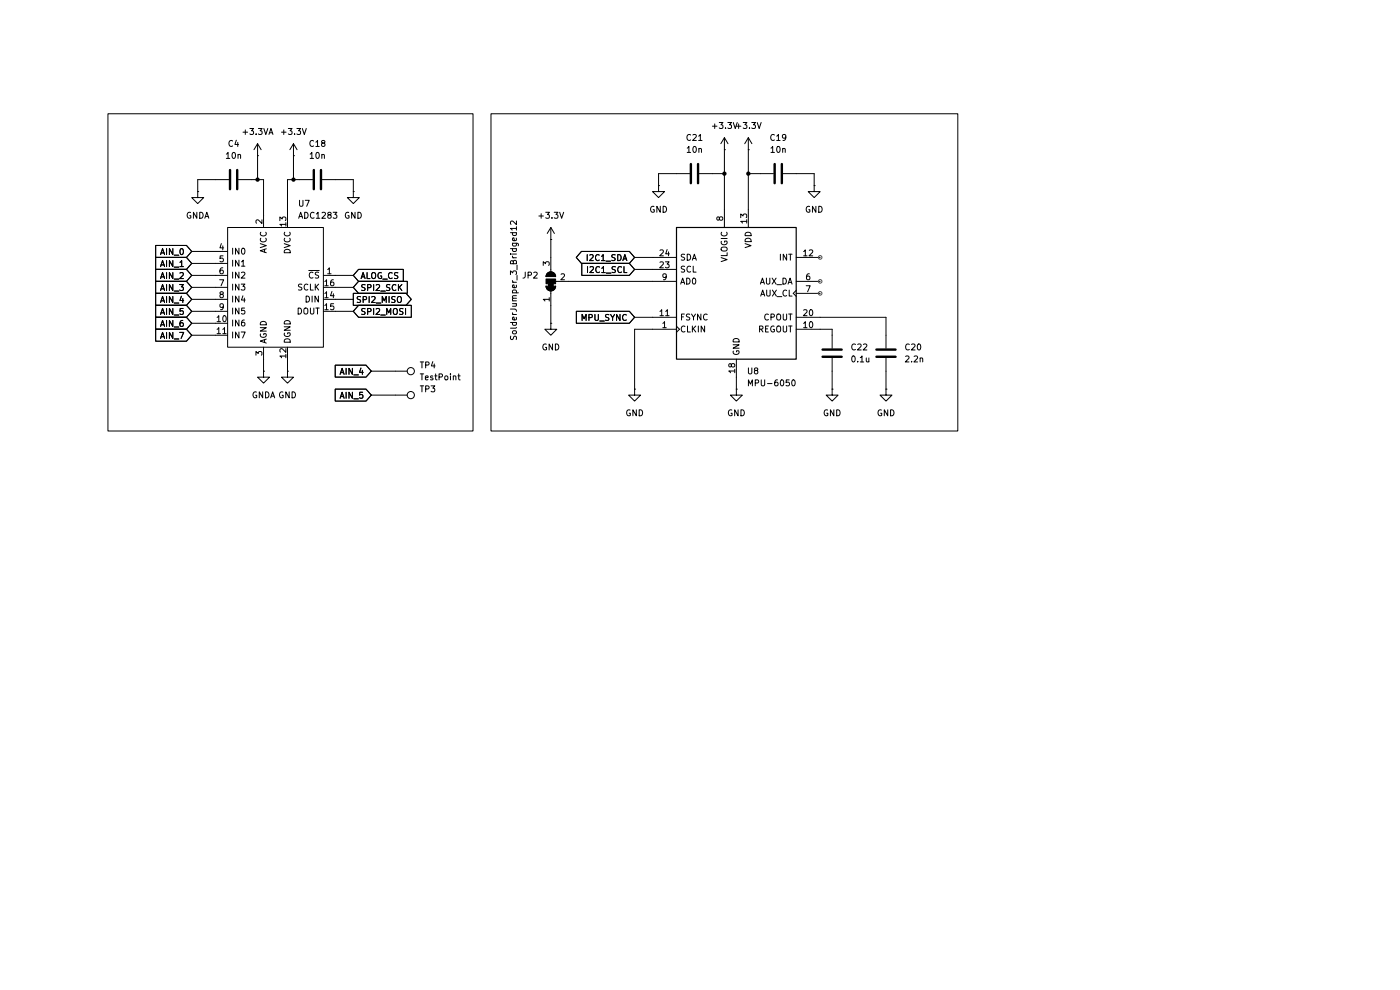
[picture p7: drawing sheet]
(kicad_sch
 (version 20250114)
 (generator "eeschema")
 (generator_version "9.0")
 (paper "A4")
 (lib_symbols
  (symbol "Analog_ADC:ADC1283" (exclude_from_sim no) (in_bom yes) (on_board yes)
   (property "Reference" "U" (at 7.62 13.97 0) (effects (font (size 1.27 1.27))))
   (property "Value" "ADC1283" (at 0 0 0) (effects (font (size 1.27 1.27))))
   (property "Footprint" "Package_SO:TSSOP-16_4.4x5mm_P0.65mm" (at 0 -20.32 0) (effects (font (size 1.27 1.27)) (hide yes)))
   (property "Datasheet" "https://www.st.com/resource/en/datasheet/adc1283.pdf" (at 0 0 0) (effects (font (size 1.27 1.27)) (hide yes)))
   (property "Description" "Low power 8-channel single ended 12-bit SAR ADC, 50 ksps to 200 ksps, SPI, TSSOP-16" (at 0 0 0) (effects (font (size 1.27 1.27)) (hide yes)))
   (symbol "ADC1283_1_1"
    (polyline (pts (xy -10.16 -12.7) (xy -10.16 12.7) (xy 10.16 12.7) (xy 10.16 -12.7) (xy -10.16 -12.7)) (stroke (width 0) (type default)) (fill (type background)))
    (pin input line (at -12.7 7.62 0) (length 2.54) (name "IN0" (effects (font (size 1.27 1.27)))) (number "4" (effects (font (size 1.27 1.27)))))
    (pin input line (at -12.7 5.08 0) (length 2.54) (name "IN1" (effects (font (size 1.27 1.27)))) (number "5" (effects (font (size 1.27 1.27)))))
    (pin input line (at -12.7 2.54 0) (length 2.54) (name "IN2" (effects (font (size 1.27 1.27)))) (number "6" (effects (font (size 1.27 1.27)))))
    (pin input line (at -12.7 0 0) (length 2.54) (name "IN3" (effects (font (size 1.27 1.27)))) (number "7" (effects (font (size 1.27 1.27)))))
    (pin input line (at -12.7 -2.54 0) (length 2.54) (name "IN4" (effects (font (size 1.27 1.27)))) (number "8" (effects (font (size 1.27 1.27)))))
    (pin input line (at -12.7 -5.08 0) (length 2.54) (name "IN5" (effects (font (size 1.27 1.27)))) (number "9" (effects (font (size 1.27 1.27)))))
    (pin input line (at -12.7 -7.62 0) (length 2.54) (name "IN6" (effects (font (size 1.27 1.27)))) (number "10" (effects (font (size 1.27 1.27)))))
    (pin input line (at -12.7 -10.16 0) (length 2.54) (name "IN7" (effects (font (size 1.27 1.27)))) (number "11" (effects (font (size 1.27 1.27)))))
    (pin power_in line (at -2.54 15.24 270) (length 2.54) (name "AVCC" (effects (font (size 1.27 1.27)))) (number "2" (effects (font (size 1.27 1.27)))))
    (pin power_in line (at -2.54 -15.24 90) (length 2.54) (name "AGND" (effects (font (size 1.27 1.27)))) (number "3" (effects (font (size 1.27 1.27)))))
    (pin power_in line (at 2.54 15.24 270) (length 2.54) (name "DVCC" (effects (font (size 1.27 1.27)))) (number "13" (effects (font (size 1.27 1.27)))))
    (pin power_in line (at 2.54 -15.24 90) (length 2.54) (name "DGND" (effects (font (size 1.27 1.27)))) (number "12" (effects (font (size 1.27 1.27)))))
    (pin input line (at 12.7 2.54 180) (length 2.54) (name "~{CS}" (effects (font (size 1.27 1.27)))) (number "1" (effects (font (size 1.27 1.27)))))
    (pin input line (at 12.7 0 180) (length 2.54) (name "SCLK" (effects (font (size 1.27 1.27)))) (number "16" (effects (font (size 1.27 1.27)))))
    (pin input line (at 12.7 -2.54 180) (length 2.54) (name "DIN" (effects (font (size 1.27 1.27)))) (number "14" (effects (font (size 1.27 1.27)))))
    (pin output line (at 12.7 -5.08 180) (length 2.54) (name "DOUT" (effects (font (size 1.27 1.27)))) (number "15" (effects (font (size 1.27 1.27))))))
   (embedded_fonts no))
  (symbol "Connector:TestPoint"
   (pin_numbers (hide yes))
   (pin_names
    (offset 0.762) (hide yes)) (exclude_from_sim no) (in_bom yes) (on_board yes)
   (property "Reference" "TP" (at 0 6.858 0) (effects (font (size 1.27 1.27))))
   (property "Value" "TestPoint" (at 0 5.08 0) (effects (font (size 1.27 1.27))))
   (property "Footprint" "" (at 5.08 0 0) (effects (font (size 1.27 1.27)) (hide yes)))
   (property "Datasheet" "~" (at 5.08 0 0) (effects (font (size 1.27 1.27)) (hide yes)))
   (property "Description" "test point" (at 0 0 0) (effects (font (size 1.27 1.27)) (hide yes)))
   (symbol "TestPoint_0_1"
    (circle (center 0 3.302) (radius 0.762) (stroke (width 0) (type default)) (fill (type none))))
   (symbol "TestPoint_1_1"
    (pin passive line (at 0 0 90) (length 2.54) (name "1" (effects (font (size 1.27 1.27)))) (number "1" (effects (font (size 1.27 1.27))))))
   (embedded_fonts no))
  (symbol "Device:C"
   (pin_numbers (hide yes))
   (pin_names
    (offset 0.254)) (exclude_from_sim no) (in_bom yes) (on_board yes)
   (property "Reference" "C" (at 0.635 2.54 0) (effects (font (size 1.27 1.27)) (justify left)))
   (property "Value" "C" (at 0.635 -2.54 0) (effects (font (size 1.27 1.27)) (justify left)))
   (property "Footprint" "" (at 0.9652 -3.81 0) (effects (font (size 1.27 1.27)) (hide yes)))
   (property "Datasheet" "~" (at 0 0 0) (effects (font (size 1.27 1.27)) (hide yes)))
   (property "Description" "Unpolarized capacitor" (at 0 0 0) (effects (font (size 1.27 1.27)) (hide yes)))
   (symbol "C_0_1"
    (polyline (pts (xy -2.032 0.762) (xy 2.032 0.762)) (stroke (width 0.508) (type default)) (fill (type none)))
    (polyline (pts (xy -2.032 -0.762) (xy 2.032 -0.762)) (stroke (width 0.508) (type default)) (fill (type none))))
   (symbol "C_1_1"
    (pin passive line (at 0 3.81 270) (length 2.794) (name "~" (effects (font (size 1.27 1.27)))) (number "1" (effects (font (size 1.27 1.27)))))
    (pin passive line (at 0 -3.81 90) (length 2.794) (name "~" (effects (font (size 1.27 1.27)))) (number "2" (effects (font (size 1.27 1.27))))))
   (embedded_fonts no))
  (symbol "Jumper:SolderJumper_3_Bridged12"
   (pin_names
    (offset 0) (hide yes)) (exclude_from_sim no) (in_bom no) (on_board yes)
   (property "Reference" "JP" (at -2.54 -2.54 0) (effects (font (size 1.27 1.27))))
   (property "Value" "SolderJumper_3_Bridged12" (at 0 2.794 0) (effects (font (size 1.27 1.27))))
   (property "Footprint" "" (at 0 0 0) (effects (font (size 1.27 1.27)) (hide yes)))
   (property "Datasheet" "~" (at 0 0 0) (effects (font (size 1.27 1.27)) (hide yes)))
   (property "Description" "3-pole Solder Jumper, pins 1+2 closed/bridged" (at 0 0 0) (effects (font (size 1.27 1.27)) (hide yes)))
   (symbol "SolderJumper_3_Bridged12_0_1"
    (polyline (pts (xy -2.54 0) (xy -2.032 0)) (stroke (width 0) (type default)) (fill (type none)))
    (polyline (pts (xy -1.016 1.016) (xy -1.016 -1.016)) (stroke (width 0) (type default)) (fill (type none)))
    (rectangle (start -1.016 0.508) (end -0.508 -0.508) (stroke (width 0) (type default)) (fill (type outline)))
    (arc (start -1.016 -1.016) (mid -2.0276 0) (end -1.016 1.016) (stroke (width 0) (type default)) (fill (type none)))
    (arc (start -1.016 -1.016) (mid -2.0276 0) (end -1.016 1.016) (stroke (width 0) (type default)) (fill (type outline)))
    (rectangle (start -0.508 1.016) (end 0.508 -1.016) (stroke (width 0) (type default)) (fill (type outline)))
    (polyline (pts (xy 0 -1.27) (xy 0 -1.016)) (stroke (width 0) (type default)) (fill (type none)))
    (arc (start 1.016 1.016) (mid 2.0276 0) (end 1.016 -1.016) (stroke (width 0) (type default)) (fill (type none)))
    (arc (start 1.016 1.016) (mid 2.0276 0) (end 1.016 -1.016) (stroke (width 0) (type default)) (fill (type outline)))
    (polyline (pts (xy 1.016 1.016) (xy 1.016 -1.016)) (stroke (width 0) (type default)) (fill (type none)))
    (polyline (pts (xy 2.54 0) (xy 2.032 0)) (stroke (width 0) (type default)) (fill (type none))))
   (symbol "SolderJumper_3_Bridged12_1_1"
    (pin passive line (at -5.08 0 0) (length 2.54) (name "A" (effects (font (size 1.27 1.27)))) (number "1" (effects (font (size 1.27 1.27)))))
    (pin passive line (at 0 -3.81 90) (length 2.54) (name "C" (effects (font (size 1.27 1.27)))) (number "2" (effects (font (size 1.27 1.27)))))
    (pin passive line (at 5.08 0 180) (length 2.54) (name "B" (effects (font (size 1.27 1.27)))) (number "3" (effects (font (size 1.27 1.27))))))
   (embedded_fonts no))
  (symbol "Sensor_Motion:MPU-6050" (exclude_from_sim no) (in_bom yes) (on_board yes)
   (property "Reference" "U" (at -11.43 13.97 0) (effects (font (size 1.27 1.27))))
   (property "Value" "MPU-6050" (at 7.62 -15.24 0) (effects (font (size 1.27 1.27))))
   (property "Footprint" "Sensor_Motion:InvenSense_QFN-24_4x4mm_P0.5mm" (at 0 -20.32 0) (effects (font (size 1.27 1.27)) (hide yes)))
   (property "Datasheet" "https://invensense.tdk.com/wp-content/uploads/2015/02/MPU-6000-Datasheet1.pdf" (at 0 -3.81 0) (effects (font (size 1.27 1.27)) (hide yes)))
   (property "Description" "InvenSense 6-Axis Motion Sensor, Gyroscope, Accelerometer, I2C" (at 0 0 0) (effects (font (size 1.27 1.27)) (hide yes)))
   (symbol "MPU-6050_0_0"
    (text "" (at 12.7 -2.54 0) (effects (font (size 1.27 1.27)))))
   (symbol "MPU-6050_0_1"
    (rectangle (start -12.7 13.97) (end 12.7 -13.97) (stroke (width 0.254) (type default)) (fill (type background))))
   (symbol "MPU-6050_1_1"
    (pin bidirectional line (at -17.78 7.62 0) (length 5.08) (name "SDA" (effects (font (size 1.27 1.27)))) (number "24" (effects (font (size 1.27 1.27)))))
    (pin input line (at -17.78 5.08 0) (length 5.08) (name "SCL" (effects (font (size 1.27 1.27)))) (number "23" (effects (font (size 1.27 1.27)))))
    (pin input line (at -17.78 2.54 0) (length 5.08) (name "AD0" (effects (font (size 1.27 1.27)))) (number "9" (effects (font (size 1.27 1.27)))))
    (pin input line (at -17.78 -5.08 0) (length 5.08) (name "FSYNC" (effects (font (size 1.27 1.27)))) (number "11" (effects (font (size 1.27 1.27)))))
    (pin input clock (at -17.78 -7.62 0) (length 5.08) (name "CLKIN" (effects (font (size 1.27 1.27)))) (number "1" (effects (font (size 1.27 1.27)))))
    (pin no_connect line (at -12.7 12.7 0) (length 2.54) (hide yes) (name "NC" (effects (font (size 1.27 1.27)))) (number "2" (effects (font (size 1.27 1.27)))))
    (pin no_connect line (at -12.7 10.16 0) (length 2.54) (hide yes) (name "NC" (effects (font (size 1.27 1.27)))) (number "3" (effects (font (size 1.27 1.27)))))
    (pin no_connect line (at -12.7 0 0) (length 2.54) (hide yes) (name "NC" (effects (font (size 1.27 1.27)))) (number "4" (effects (font (size 1.27 1.27)))))
    (pin no_connect line (at -12.7 -2.54 0) (length 2.54) (hide yes) (name "NC" (effects (font (size 1.27 1.27)))) (number "5" (effects (font (size 1.27 1.27)))))
    (pin no_connect line (at -12.7 -10.16 0) (length 2.54) (hide yes) (name "NC" (effects (font (size 1.27 1.27)))) (number "14" (effects (font (size 1.27 1.27)))))
    (pin power_in line (at -2.54 17.78 270) (length 3.81) (name "VLOGIC" (effects (font (size 1.27 1.27)))) (number "8" (effects (font (size 1.27 1.27)))))
    (pin power_in line (at 0 -17.78 90) (length 3.81) (name "GND" (effects (font (size 1.27 1.27)))) (number "18" (effects (font (size 1.27 1.27)))))
    (pin power_in line (at 2.54 17.78 270) (length 3.81) (name "VDD" (effects (font (size 1.27 1.27)))) (number "13" (effects (font (size 1.27 1.27)))))
    (pin no_connect line (at 12.7 12.7 180) (length 2.54) (hide yes) (name "NC" (effects (font (size 1.27 1.27)))) (number "15" (effects (font (size 1.27 1.27)))))
    (pin no_connect line (at 12.7 10.16 180) (length 2.54) (hide yes) (name "NC" (effects (font (size 1.27 1.27)))) (number "16" (effects (font (size 1.27 1.27)))))
    (pin no_connect line (at 12.7 5.08 180) (length 2.54) (hide yes) (name "NC" (effects (font (size 1.27 1.27)))) (number "17" (effects (font (size 1.27 1.27)))))
    (pin no_connect line (at 12.7 -2.54 180) (length 2.54) (hide yes) (name "RESV" (effects (font (size 1.27 1.27)))) (number "21" (effects (font (size 1.27 1.27)))))
    (pin no_connect line (at 12.7 -10.16 180) (length 2.54) (hide yes) (name "RESV" (effects (font (size 1.27 1.27)))) (number "19" (effects (font (size 1.27 1.27)))))
    (pin no_connect line (at 12.7 -12.7 180) (length 2.54) (hide yes) (name "RESV" (effects (font (size 1.27 1.27)))) (number "22" (effects (font (size 1.27 1.27)))))
    (pin output line (at 17.78 7.62 180) (length 5.08) (name "INT" (effects (font (size 1.27 1.27)))) (number "12" (effects (font (size 1.27 1.27)))))
    (pin bidirectional line (at 17.78 2.54 180) (length 5.08) (name "AUX_DA" (effects (font (size 1.27 1.27)))) (number "6" (effects (font (size 1.27 1.27)))))
    (pin output clock (at 17.78 0 180) (length 5.08) (name "AUX_CL" (effects (font (size 1.27 1.27)))) (number "7" (effects (font (size 1.27 1.27)))))
    (pin passive line (at 17.78 -5.08 180) (length 5.08) (name "CPOUT" (effects (font (size 1.27 1.27)))) (number "20" (effects (font (size 1.27 1.27)))))
    (pin passive line (at 17.78 -7.62 180) (length 5.08) (name "REGOUT" (effects (font (size 1.27 1.27)))) (number "10" (effects (font (size 1.27 1.27))))))
   (embedded_fonts no))
  (symbol "power:+3.3V"
   (power)
   (pin_numbers (hide yes))
   (pin_names
    (offset 0) (hide yes)) (exclude_from_sim no) (in_bom yes) (on_board yes)
   (property "Reference" "#PWR" (at 0 -3.81 0) (effects (font (size 1.27 1.27)) (hide yes)))
   (property "Value" "+3.3V" (at 0 3.556 0) (effects (font (size 1.27 1.27))))
   (property "Footprint" "" (at 0 0 0) (effects (font (size 1.27 1.27)) (hide yes)))
   (property "Datasheet" "" (at 0 0 0) (effects (font (size 1.27 1.27)) (hide yes)))
   (property "Description" "Power symbol creates a global label with name \"+3.3V\"" (at 0 0 0) (effects (font (size 1.27 1.27)) (hide yes)))
   (symbol "+3.3V_0_1"
    (polyline (pts (xy -0.762 1.27) (xy 0 2.54)) (stroke (width 0) (type default)) (fill (type none)))
    (polyline (pts (xy 0 2.54) (xy 0.762 1.27)) (stroke (width 0) (type default)) (fill (type none)))
    (polyline (pts (xy 0 0) (xy 0 2.54)) (stroke (width 0) (type default)) (fill (type none))))
   (symbol "+3.3V_1_1"
    (pin power_in line (at 0 0 90) (length 0) (name "~" (effects (font (size 1.27 1.27)))) (number "1" (effects (font (size 1.27 1.27))))))
   (embedded_fonts no))
  (symbol "power:+3.3VA"
   (power)
   (pin_numbers (hide yes))
   (pin_names
    (offset 0) (hide yes)) (exclude_from_sim no) (in_bom yes) (on_board yes)
   (property "Reference" "#PWR" (at 0 -3.81 0) (effects (font (size 1.27 1.27)) (hide yes)))
   (property "Value" "+3.3VA" (at 0 3.556 0) (effects (font (size 1.27 1.27))))
   (property "Footprint" "" (at 0 0 0) (effects (font (size 1.27 1.27)) (hide yes)))
   (property "Datasheet" "" (at 0 0 0) (effects (font (size 1.27 1.27)) (hide yes)))
   (property "Description" "Power symbol creates a global label with name \"+3.3VA\"" (at 0 0 0) (effects (font (size 1.27 1.27)) (hide yes)))
   (symbol "+3.3VA_0_1"
    (polyline (pts (xy -0.762 1.27) (xy 0 2.54)) (stroke (width 0) (type default)) (fill (type none)))
    (polyline (pts (xy 0 2.54) (xy 0.762 1.27)) (stroke (width 0) (type default)) (fill (type none)))
    (polyline (pts (xy 0 0) (xy 0 2.54)) (stroke (width 0) (type default)) (fill (type none))))
   (symbol "+3.3VA_1_1"
    (pin power_in line (at 0 0 90) (length 0) (name "~" (effects (font (size 1.27 1.27)))) (number "1" (effects (font (size 1.27 1.27))))))
   (embedded_fonts no))
  (symbol "power:GND"
   (power)
   (pin_numbers (hide yes))
   (pin_names
    (offset 0) (hide yes)) (exclude_from_sim no) (in_bom yes) (on_board yes)
   (property "Reference" "#PWR" (at 0 -6.35 0) (effects (font (size 1.27 1.27)) (hide yes)))
   (property "Value" "GND" (at 0 -3.81 0) (effects (font (size 1.27 1.27))))
   (property "Footprint" "" (at 0 0 0) (effects (font (size 1.27 1.27)) (hide yes)))
   (property "Datasheet" "" (at 0 0 0) (effects (font (size 1.27 1.27)) (hide yes)))
   (property "Description" "Power symbol creates a global label with name \"GND\" , ground" (at 0 0 0) (effects (font (size 1.27 1.27)) (hide yes)))
   (symbol "GND_0_1"
    (polyline (pts (xy 0 0) (xy 0 -1.27) (xy 1.27 -1.27) (xy 0 -2.54) (xy -1.27 -1.27) (xy 0 -1.27)) (stroke (width 0) (type default)) (fill (type none))))
   (symbol "GND_1_1"
    (pin power_in line (at 0 0 270) (length 0) (name "~" (effects (font (size 1.27 1.27)))) (number "1" (effects (font (size 1.27 1.27))))))
   (embedded_fonts no))
  (symbol "power:GNDA"
   (power)
   (pin_numbers (hide yes))
   (pin_names
    (offset 0) (hide yes)) (exclude_from_sim no) (in_bom yes) (on_board yes)
   (property "Reference" "#PWR" (at 0 -6.35 0) (effects (font (size 1.27 1.27)) (hide yes)))
   (property "Value" "GNDA" (at 0 -3.81 0) (effects (font (size 1.27 1.27))))
   (property "Footprint" "" (at 0 0 0) (effects (font (size 1.27 1.27)) (hide yes)))
   (property "Datasheet" "" (at 0 0 0) (effects (font (size 1.27 1.27)) (hide yes)))
   (property "Description" "Power symbol creates a global label with name \"GNDA\" , analog ground" (at 0 0 0) (effects (font (size 1.27 1.27)) (hide yes)))
   (symbol "GNDA_0_1"
    (polyline (pts (xy 0 0) (xy 0 -1.27) (xy 1.27 -1.27) (xy 0 -2.54) (xy -1.27 -1.27) (xy 0 -1.27)) (stroke (width 0) (type default)) (fill (type none))))
   (symbol "GNDA_1_1"
    (pin power_in line (at 0 0 270) (length 0) (name "~" (effects (font (size 1.27 1.27)))) (number "1" (effects (font (size 1.27 1.27))))))
   (embedded_fonts no)))
 (rectangle
  (start 22.86 24.13)
  (end 100.33 91.44)
  (stroke (width 0) (type default))
  (fill (type none)))
 (rectangle
  (start 104.14 24.13)
  (end 203.2 91.44)
  (stroke (width 0) (type default))
  (fill (type none)))
 (junction
  (at 54.61 38.1)
  (diameter 0)
  (color 0 0 0 0))
 (junction
  (at 158.75 36.83)
  (diameter 0)
  (color 0 0 0 0))
 (junction
  (at 62.23 38.1)
  (diameter 0)
  (color 0 0 0 0))
 (junction
  (at 153.67 36.83)
  (diameter 0)
  (color 0 0 0 0))
 (wire
  (pts (xy 78.74 78.74) (xy 83.82 78.74))
  (stroke (width 0) (type default)))
 (wire
  (pts (xy 54.61 38.1) (xy 55.88 38.1))
  (stroke (width 0) (type default)))
 (wire
  (pts (xy 143.51 36.83) (xy 139.7 36.83))
  (stroke (width 0) (type default)))
 (wire
  (pts (xy 187.96 67.31) (xy 187.96 71.12))
  (stroke (width 0) (type default)))
 (wire
  (pts (xy 139.7 36.83) (xy 139.7 39.37))
  (stroke (width 0) (type default)))
 (wire
  (pts (xy 40.64 58.42) (xy 45.72 58.42))
  (stroke (width 0) (type default)))
 (wire
  (pts (xy 71.12 66.04) (xy 74.93 66.04))
  (stroke (width 0) (type default)))
 (wire
  (pts (xy 71.12 58.42) (xy 74.93 58.42))
  (stroke (width 0) (type default)))
 (wire
  (pts (xy 40.64 71.12) (xy 45.72 71.12))
  (stroke (width 0) (type default)))
 (wire
  (pts (xy 40.64 63.5) (xy 45.72 63.5))
  (stroke (width 0) (type default)))
 (wire
  (pts (xy 60.96 78.74) (xy 60.96 76.2))
  (stroke (width 0) (type default)))
 (wire
  (pts (xy 158.75 31.75) (xy 158.75 36.83))
  (stroke (width 0) (type default)))
 (wire
  (pts (xy 55.88 78.74) (xy 55.88 76.2))
  (stroke (width 0) (type default)))
 (wire
  (pts (xy 120.65 59.69) (xy 138.43 59.69))
  (stroke (width 0) (type default)))
 (wire
  (pts (xy 173.99 69.85) (xy 176.53 69.85))
  (stroke (width 0) (type default)))
 (wire
  (pts (xy 54.61 33.02) (xy 54.61 38.1))
  (stroke (width 0) (type default)))
 (wire
  (pts (xy 173.99 67.31) (xy 187.96 67.31))
  (stroke (width 0) (type default)))
 (wire
  (pts (xy 134.62 67.31) (xy 138.43 67.31))
  (stroke (width 0) (type default)))
 (wire
  (pts (xy 116.84 64.77) (xy 116.84 68.58))
  (stroke (width 0) (type default)))
 (wire
  (pts (xy 176.53 69.85) (xy 176.53 71.12))
  (stroke (width 0) (type default)))
 (wire
  (pts (xy 71.12 63.5) (xy 74.93 63.5))
  (stroke (width 0) (type default)))
 (wire
  (pts (xy 40.64 55.88) (xy 45.72 55.88))
  (stroke (width 0) (type default)))
 (wire
  (pts (xy 168.91 36.83) (xy 172.72 36.83))
  (stroke (width 0) (type default)))
 (wire
  (pts (xy 116.84 50.8) (xy 116.84 54.61))
  (stroke (width 0) (type default)))
 (wire
  (pts (xy 158.75 36.83) (xy 161.29 36.83))
  (stroke (width 0) (type default)))
 (wire
  (pts (xy 41.91 38.1) (xy 41.91 40.64))
  (stroke (width 0) (type default)))
 (wire
  (pts (xy 134.62 57.15) (xy 138.43 57.15))
  (stroke (width 0) (type default)))
 (wire
  (pts (xy 62.23 33.02) (xy 62.23 38.1))
  (stroke (width 0) (type default)))
 (wire
  (pts (xy 153.67 31.75) (xy 153.67 36.83))
  (stroke (width 0) (type default)))
 (wire
  (pts (xy 62.23 38.1) (xy 63.5 38.1))
  (stroke (width 0) (type default)))
 (wire
  (pts (xy 187.96 78.74) (xy 187.96 82.55))
  (stroke (width 0) (type default)))
 (wire
  (pts (xy 156.21 80.01) (xy 156.21 82.55))
  (stroke (width 0) (type default)))
 (wire
  (pts (xy 45.72 38.1) (xy 41.91 38.1))
  (stroke (width 0) (type default)))
 (wire
  (pts (xy 74.93 38.1) (xy 74.93 40.64))
  (stroke (width 0) (type default)))
 (wire
  (pts (xy 55.88 45.72) (xy 55.88 38.1))
  (stroke (width 0) (type default)))
 (wire
  (pts (xy 40.64 53.34) (xy 45.72 53.34))
  (stroke (width 0) (type default)))
 (wire
  (pts (xy 60.96 38.1) (xy 62.23 38.1))
  (stroke (width 0) (type default)))
 (wire
  (pts (xy 40.64 60.96) (xy 45.72 60.96))
  (stroke (width 0) (type default)))
 (wire
  (pts (xy 40.64 66.04) (xy 45.72 66.04))
  (stroke (width 0) (type default)))
 (wire
  (pts (xy 134.62 54.61) (xy 138.43 54.61))
  (stroke (width 0) (type default)))
 (wire
  (pts (xy 78.74 83.82) (xy 83.82 83.82))
  (stroke (width 0) (type default)))
 (wire
  (pts (xy 158.75 44.45) (xy 158.75 36.83))
  (stroke (width 0) (type default)))
 (wire
  (pts (xy 71.12 38.1) (xy 74.93 38.1))
  (stroke (width 0) (type default)))
 (wire
  (pts (xy 172.72 36.83) (xy 172.72 39.37))
  (stroke (width 0) (type default)))
 (wire
  (pts (xy 153.67 36.83) (xy 153.67 44.45))
  (stroke (width 0) (type default)))
 (wire
  (pts (xy 134.62 82.55) (xy 134.62 69.85))
  (stroke (width 0) (type default)))
 (wire
  (pts (xy 71.12 60.96) (xy 74.93 60.96))
  (stroke (width 0) (type default)))
 (wire
  (pts (xy 53.34 38.1) (xy 54.61 38.1))
  (stroke (width 0) (type default)))
 (wire
  (pts (xy 40.64 68.58) (xy 45.72 68.58))
  (stroke (width 0) (type default)))
 (wire
  (pts (xy 176.53 78.74) (xy 176.53 82.55))
  (stroke (width 0) (type default)))
 (wire
  (pts (xy 134.62 69.85) (xy 138.43 69.85))
  (stroke (width 0) (type default)))
 (wire
  (pts (xy 60.96 45.72) (xy 60.96 38.1))
  (stroke (width 0) (type default)))
 (wire
  (pts (xy 151.13 36.83) (xy 153.67 36.83))
  (stroke (width 0) (type default)))
 (global_label "SPI2_MOSI"
  (shape input)
  (at 74.93 66.04 0)
  (fields_autoplaced yes)
  (effects (font (size 1.27 1.27)) (justify left))
  (property "Intersheetrefs" "${INTERSHEET_REFS}" (at 87.7728 66.04 0) (effects (font (size 1.27 1.27)) (justify left) (hide yes))))
 (global_label "I2C1_SDA"
  (shape bidirectional)
  (at 134.62 54.61 180)
  (fields_autoplaced yes)
  (effects (font (size 1.27 1.27)) (justify right))
  (property "Intersheetrefs" "${INTERSHEET_REFS}" (at 121.694 54.61 0) (effects (font (size 1.27 1.27)) (justify right) (hide yes))))
 (global_label "AIN_3"
  (shape input)
  (at 40.64 60.96 180)
  (fields_autoplaced yes)
  (effects (font (size 1.27 1.27)) (justify right))
  (property "Intersheetrefs" "${INTERSHEET_REFS}" (at 32.4538 60.96 0) (effects (font (size 1.27 1.27)) (justify right) (hide yes))))
 (global_label "ALOG_CS"
  (shape input)
  (at 74.93 58.42 0)
  (fields_autoplaced yes)
  (effects (font (size 1.27 1.27)) (justify left))
  (property "Intersheetrefs" "${INTERSHEET_REFS}" (at 86.0795 58.42 0) (effects (font (size 1.27 1.27)) (justify left) (hide yes))))
 (global_label "AIN_2"
  (shape input)
  (at 40.64 58.42 180)
  (fields_autoplaced yes)
  (effects (font (size 1.27 1.27)) (justify right))
  (property "Intersheetrefs" "${INTERSHEET_REFS}" (at 32.4538 58.42 0) (effects (font (size 1.27 1.27)) (justify right) (hide yes))))
 (global_label "AIN_6"
  (shape input)
  (at 40.64 68.58 180)
  (fields_autoplaced yes)
  (effects (font (size 1.27 1.27)) (justify right))
  (property "Intersheetrefs" "${INTERSHEET_REFS}" (at 32.4538 68.58 0) (effects (font (size 1.27 1.27)) (justify right) (hide yes))))
 (global_label "SPI2_MISO"
  (shape output)
  (at 74.93 63.5 0)
  (fields_autoplaced yes)
  (effects (font (size 1.27 1.27)) (justify left))
  (property "Intersheetrefs" "${INTERSHEET_REFS}" (at 87.7728 63.5 0) (effects (font (size 1.27 1.27)) (justify left) (hide yes))))
 (global_label "AIN_4"
  (shape input)
  (at 78.74 78.74 180)
  (fields_autoplaced yes)
  (effects (font (size 1.27 1.27)) (justify right))
  (property "Intersheetrefs" "${INTERSHEET_REFS}" (at 70.5538 78.74 0) (effects (font (size 1.27 1.27)) (justify right) (hide yes))))
 (global_label "I2C1_SCL"
  (shape input)
  (at 134.62 57.15 180)
  (fields_autoplaced yes)
  (effects (font (size 1.27 1.27)) (justify right))
  (property "Intersheetrefs" "${INTERSHEET_REFS}" (at 122.8658 57.15 0) (effects (font (size 1.27 1.27)) (justify right) (hide yes))))
 (global_label "AIN_0"
  (shape input)
  (at 40.64 53.34 180)
  (fields_autoplaced yes)
  (effects (font (size 1.27 1.27)) (justify right))
  (property "Intersheetrefs" "${INTERSHEET_REFS}" (at 32.4538 53.34 0) (effects (font (size 1.27 1.27)) (justify right) (hide yes))))
 (global_label "AIN_1"
  (shape input)
  (at 40.64 55.88 180)
  (fields_autoplaced yes)
  (effects (font (size 1.27 1.27)) (justify right))
  (property "Intersheetrefs" "${INTERSHEET_REFS}" (at 32.4538 55.88 0) (effects (font (size 1.27 1.27)) (justify right) (hide yes))))
 (global_label "SPI2_SCK"
  (shape input)
  (at 74.93 60.96 0)
  (fields_autoplaced yes)
  (effects (font (size 1.27 1.27)) (justify left))
  (property "Intersheetrefs" "${INTERSHEET_REFS}" (at 86.9261 60.96 0) (effects (font (size 1.27 1.27)) (justify left) (hide yes))))
 (global_label "AIN_7"
  (shape input)
  (at 40.64 71.12 180)
  (fields_autoplaced yes)
  (effects (font (size 1.27 1.27)) (justify right))
  (property "Intersheetrefs" "${INTERSHEET_REFS}" (at 32.4538 71.12 0) (effects (font (size 1.27 1.27)) (justify right) (hide yes))))
 (global_label "AIN_5"
  (shape input)
  (at 78.74 83.82 180)
  (fields_autoplaced yes)
  (effects (font (size 1.27 1.27)) (justify right))
  (property "Intersheetrefs" "${INTERSHEET_REFS}" (at 70.5538 83.82 0) (effects (font (size 1.27 1.27)) (justify right) (hide yes))))
 (global_label "AIN_4"
  (shape input)
  (at 40.64 63.5 180)
  (fields_autoplaced yes)
  (effects (font (size 1.27 1.27)) (justify right))
  (property "Intersheetrefs" "${INTERSHEET_REFS}" (at 32.4538 63.5 0) (effects (font (size 1.27 1.27)) (justify right) (hide yes))))
 (global_label "MPU_SYNC"
  (shape input)
  (at 134.62 67.31 180)
  (fields_autoplaced yes)
  (effects (font (size 1.27 1.27)) (justify right))
  (property "Intersheetrefs" "${INTERSHEET_REFS}" (at 121.7167 67.31 0) (effects (font (size 1.27 1.27)) (justify right) (hide yes))))
 (global_label "AIN_5"
  (shape input)
  (at 40.64 66.04 180)
  (fields_autoplaced yes)
  (effects (font (size 1.27 1.27)) (justify right))
  (property "Intersheetrefs" "${INTERSHEET_REFS}" (at 32.4538 66.04 0) (effects (font (size 1.27 1.27)) (justify right) (hide yes))))
 (symbol
  (lib_id "Analog_ADC:ADC1283")
  (at 58.42 60.96 0)
  (unit 1)
  (exclude_from_sim no)
  (in_bom yes)
  (on_board yes)
  (dnp no)
  (fields_autoplaced yes)
  (property "Reference" "U7" (at 63.1033 43.18 0) (effects (font (size 1.27 1.27)) (justify left)))
  (property "Value" "ADC1283" (at 63.1033 45.72 0) (effects (font (size 1.27 1.27)) (justify left)))
  (property "Footprint" "Package_SO:TSSOP-16_4.4x5mm_P0.65mm" (at 58.42 81.28 0) (effects (font (size 1.27 1.27)) (hide yes)))
  (property "Datasheet" "https://www.st.com/resource/en/datasheet/adc1283.pdf" (at 58.42 60.96 0) (effects (font (size 1.27 1.27)) (hide yes)))
  (property "Description" "Low power 8-channel single ended 12-bit SAR ADC, 50 ksps to 200 ksps, SPI, TSSOP-16" (at 58.42 60.96 0) (effects (font (size 1.27 1.27)) (hide yes)))
  (pin "12")
  (pin "5")
  (pin "8")
  (pin "7")
  (pin "9")
  (pin "10")
  (pin "16")
  (pin "11")
  (pin "6")
  (pin "14")
  (pin "2")
  (pin "15")
  (pin "13")
  (pin "4")
  (pin "3")
  (pin "1"))
 (symbol
  (lib_id "power:GND")
  (at 139.7 39.37 0)
  (unit 1)
  (exclude_from_sim no)
  (in_bom yes)
  (on_board yes)
  (dnp no)
  (fields_autoplaced yes)
  (property "Reference" "#PWR064" (at 139.7 45.72 0) (effects (font (size 1.27 1.27)) (hide yes)))
  (property "Value" "GND" (at 139.7 44.45 0) (effects (font (size 1.27 1.27))))
  (property "Footprint" "" (at 139.7 39.37 0) (effects (font (size 1.27 1.27)) (hide yes)))
  (property "Datasheet" "" (at 139.7 39.37 0) (effects (font (size 1.27 1.27)) (hide yes)))
  (property "Description" "Power symbol creates a global label with name \"GND\" , ground" (at 139.7 39.37 0) (effects (font (size 1.27 1.27)) (hide yes)))
  (pin "1"))
 (symbol
  (lib_id "Connector:TestPoint")
  (at 83.82 83.82 270)
  (unit 1)
  (exclude_from_sim no)
  (in_bom yes)
  (on_board yes)
  (dnp no)
  (fields_autoplaced yes)
  (property "Reference" "TP3" (at 88.9 82.5499 90) (effects (font (size 1.27 1.27)) (justify left)))
  (property "Value" "TestPoint" (at 88.9 85.0899 90) (effects (font (size 1.27 1.27)) (justify left) (hide yes)))
  (property "Footprint" "TestPoint:TestPoint_Pad_D1.0mm" (at 83.82 88.9 0) (effects (font (size 1.27 1.27)) (hide yes)))
  (property "Datasheet" "~" (at 83.82 88.9 0) (effects (font (size 1.27 1.27)) (hide yes)))
  (property "Description" "test point" (at 83.82 83.82 0) (effects (font (size 1.27 1.27)) (hide yes)))
  (pin "1"))
 (symbol
  (lib_id "power:GND")
  (at 74.93 40.64 0)
  (unit 1)
  (exclude_from_sim no)
  (in_bom yes)
  (on_board yes)
  (dnp no)
  (fields_autoplaced yes)
  (property "Reference" "#PWR059" (at 74.93 46.99 0) (effects (font (size 1.27 1.27)) (hide yes)))
  (property "Value" "GND" (at 74.93 45.72 0) (effects (font (size 1.27 1.27))))
  (property "Footprint" "" (at 74.93 40.64 0) (effects (font (size 1.27 1.27)) (hide yes)))
  (property "Datasheet" "" (at 74.93 40.64 0) (effects (font (size 1.27 1.27)) (hide yes)))
  (property "Description" "Power symbol creates a global label with name \"GND\" , ground" (at 74.93 40.64 0) (effects (font (size 1.27 1.27)) (hide yes)))
  (pin "1"))
 (symbol
  (lib_id "power:GND")
  (at 134.62 82.55 0)
  (unit 1)
  (exclude_from_sim no)
  (in_bom yes)
  (on_board yes)
  (dnp no)
  (fields_autoplaced yes)
  (property "Reference" "#PWR066" (at 134.62 88.9 0) (effects (font (size 1.27 1.27)) (hide yes)))
  (property "Value" "GND" (at 134.62 87.63 0) (effects (font (size 1.27 1.27))))
  (property "Footprint" "" (at 134.62 82.55 0) (effects (font (size 1.27 1.27)) (hide yes)))
  (property "Datasheet" "" (at 134.62 82.55 0) (effects (font (size 1.27 1.27)) (hide yes)))
  (property "Description" "Power symbol creates a global label with name \"GND\" , ground" (at 134.62 82.55 0) (effects (font (size 1.27 1.27)) (hide yes)))
  (pin "1"))
 (symbol
  (lib_id "power:+3.3VA")
  (at 54.61 33.02 0)
  (unit 1)
  (exclude_from_sim no)
  (in_bom yes)
  (on_board yes)
  (dnp no)
  (fields_autoplaced yes)
  (property "Reference" "#PWR055" (at 54.61 36.83 0) (effects (font (size 1.27 1.27)) (hide yes)))
  (property "Value" "+3.3VA" (at 54.61 27.94 0) (effects (font (size 1.27 1.27))))
  (property "Footprint" "" (at 54.61 33.02 0) (effects (font (size 1.27 1.27)) (hide yes)))
  (property "Datasheet" "" (at 54.61 33.02 0) (effects (font (size 1.27 1.27)) (hide yes)))
  (property "Description" "Power symbol creates a global label with name \"+3.3VA\"" (at 54.61 33.02 0) (effects (font (size 1.27 1.27)) (hide yes)))
  (pin "1"))
 (symbol
  (lib_id "power:GND")
  (at 176.53 82.55 0)
  (unit 1)
  (exclude_from_sim no)
  (in_bom yes)
  (on_board yes)
  (dnp no)
  (fields_autoplaced yes)
  (property "Reference" "#PWR065" (at 176.53 88.9 0) (effects (font (size 1.27 1.27)) (hide yes)))
  (property "Value" "GND" (at 176.53 87.63 0) (effects (font (size 1.27 1.27))))
  (property "Footprint" "" (at 176.53 82.55 0) (effects (font (size 1.27 1.27)) (hide yes)))
  (property "Datasheet" "" (at 176.53 82.55 0) (effects (font (size 1.27 1.27)) (hide yes)))
  (property "Description" "Power symbol creates a global label with name \"GND\" , ground" (at 176.53 82.55 0) (effects (font (size 1.27 1.27)) (hide yes)))
  (pin "1"))
 (symbol
  (lib_id "power:GND")
  (at 172.72 39.37 0)
  (unit 1)
  (exclude_from_sim no)
  (in_bom yes)
  (on_board yes)
  (dnp no)
  (fields_autoplaced yes)
  (property "Reference" "#PWR061" (at 172.72 45.72 0) (effects (font (size 1.27 1.27)) (hide yes)))
  (property "Value" "GND" (at 172.72 44.45 0) (effects (font (size 1.27 1.27))))
  (property "Footprint" "" (at 172.72 39.37 0) (effects (font (size 1.27 1.27)) (hide yes)))
  (property "Datasheet" "" (at 172.72 39.37 0) (effects (font (size 1.27 1.27)) (hide yes)))
  (property "Description" "Power symbol creates a global label with name \"GND\" , ground" (at 172.72 39.37 0) (effects (font (size 1.27 1.27)) (hide yes)))
  (pin "1"))
 (symbol
  (lib_id "power:+3.3V")
  (at 158.75 31.75 0)
  (unit 1)
  (exclude_from_sim no)
  (in_bom yes)
  (on_board yes)
  (dnp no)
  (fields_autoplaced yes)
  (property "Reference" "#PWR060" (at 158.75 35.56 0) (effects (font (size 1.27 1.27)) (hide yes)))
  (property "Value" "+3.3V" (at 158.75 26.67 0) (effects (font (size 1.27 1.27))))
  (property "Footprint" "" (at 158.75 31.75 0) (effects (font (size 1.27 1.27)) (hide yes)))
  (property "Datasheet" "" (at 158.75 31.75 0) (effects (font (size 1.27 1.27)) (hide yes)))
  (property "Description" "Power symbol creates a global label with name \"+3.3V\"" (at 158.75 31.75 0) (effects (font (size 1.27 1.27)) (hide yes)))
  (pin "1"))
 (symbol
  (lib_id "power:+3.3V")
  (at 62.23 33.02 0)
  (unit 1)
  (exclude_from_sim no)
  (in_bom yes)
  (on_board yes)
  (dnp no)
  (fields_autoplaced yes)
  (property "Reference" "#PWR056" (at 62.23 36.83 0) (effects (font (size 1.27 1.27)) (hide yes)))
  (property "Value" "+3.3V" (at 62.23 27.94 0) (effects (font (size 1.27 1.27))))
  (property "Footprint" "" (at 62.23 33.02 0) (effects (font (size 1.27 1.27)) (hide yes)))
  (property "Datasheet" "" (at 62.23 33.02 0) (effects (font (size 1.27 1.27)) (hide yes)))
  (property "Description" "Power symbol creates a global label with name \"+3.3V\"" (at 62.23 33.02 0) (effects (font (size 1.27 1.27)) (hide yes)))
  (pin "1"))
 (symbol
  (lib_id "Sensor_Motion:MPU-6050")
  (at 156.21 62.23 0)
  (unit 1)
  (exclude_from_sim no)
  (in_bom yes)
  (on_board yes)
  (dnp no)
  (fields_autoplaced yes)
  (property "Reference" "U8" (at 158.3533 78.74 0) (effects (font (size 1.27 1.27)) (justify left)))
  (property "Value" "MPU-6050" (at 158.3533 81.28 0) (effects (font (size 1.27 1.27)) (justify left)))
  (property "Footprint" "Sensor_Motion:InvenSense_QFN-24_4x4mm_P0.5mm" (at 156.21 82.55 0) (effects (font (size 1.27 1.27)) (hide yes)))
  (property "Datasheet" "https://invensense.tdk.com/wp-content/uploads/2015/02/MPU-6000-Datasheet1.pdf" (at 156.21 66.04 0) (effects (font (size 1.27 1.27)) (hide yes)))
  (property "Description" "InvenSense 6-Axis Motion Sensor, Gyroscope, Accelerometer, I2C" (at 156.21 62.23 0) (effects (font (size 1.27 1.27)) (hide yes)))
  (pin "15")
  (pin "20")
  (pin "7")
  (pin "10")
  (pin "23")
  (pin "24")
  (pin "16")
  (pin "18")
  (pin "21")
  (pin "17")
  (pin "5")
  (pin "2")
  (pin "11")
  (pin "6")
  (pin "12")
  (pin "8")
  (pin "1")
  (pin "9")
  (pin "14")
  (pin "13")
  (pin "19")
  (pin "3")
  (pin "22")
  (pin "4"))
 (symbol
  (lib_id "power:+3.3V")
  (at 153.67 31.75 0)
  (unit 1)
  (exclude_from_sim no)
  (in_bom yes)
  (on_board yes)
  (dnp no)
  (fields_autoplaced yes)
  (property "Reference" "#PWR063" (at 153.67 35.56 0) (effects (font (size 1.27 1.27)) (hide yes)))
  (property "Value" "+3.3V" (at 153.67 26.67 0) (effects (font (size 1.27 1.27))))
  (property "Footprint" "" (at 153.67 31.75 0) (effects (font (size 1.27 1.27)) (hide yes)))
  (property "Datasheet" "" (at 153.67 31.75 0) (effects (font (size 1.27 1.27)) (hide yes)))
  (property "Description" "Power symbol creates a global label with name \"+3.3V\"" (at 153.67 31.75 0) (effects (font (size 1.27 1.27)) (hide yes)))
  (pin "1"))
 (symbol
  (lib_id "power:GND")
  (at 187.96 82.55 0)
  (unit 1)
  (exclude_from_sim no)
  (in_bom yes)
  (on_board yes)
  (dnp no)
  (fields_autoplaced yes)
  (property "Reference" "#PWR062" (at 187.96 88.9 0) (effects (font (size 1.27 1.27)) (hide yes)))
  (property "Value" "GND" (at 187.96 87.63 0) (effects (font (size 1.27 1.27))))
  (property "Footprint" "" (at 187.96 82.55 0) (effects (font (size 1.27 1.27)) (hide yes)))
  (property "Datasheet" "" (at 187.96 82.55 0) (effects (font (size 1.27 1.27)) (hide yes)))
  (property "Description" "Power symbol creates a global label with name \"GND\" , ground" (at 187.96 82.55 0) (effects (font (size 1.27 1.27)) (hide yes)))
  (pin "1"))
 (symbol
  (lib_id "Device:C")
  (at 67.31 38.1 90)
  (unit 1)
  (exclude_from_sim no)
  (in_bom yes)
  (on_board yes)
  (dnp no)
  (fields_autoplaced yes)
  (property "Reference" "C18" (at 67.31 30.48 90) (effects (font (size 1.27 1.27))))
  (property "Value" "10n" (at 67.31 33.02 90) (effects (font (size 1.27 1.27))))
  (property "Footprint" "Capacitor_SMD:C_0805_2012Metric" (at 71.12 37.1348 0) (effects (font (size 1.27 1.27)) (hide yes)))
  (property "Datasheet" "~" (at 67.31 38.1 0) (effects (font (size 1.27 1.27)) (hide yes)))
  (property "Description" "Unpolarized capacitor" (at 67.31 38.1 0) (effects (font (size 1.27 1.27)) (hide yes)))
  (pin "1")
  (pin "2"))
 (symbol
  (lib_id "Device:C")
  (at 165.1 36.83 90)
  (unit 1)
  (exclude_from_sim no)
  (in_bom yes)
  (on_board yes)
  (dnp no)
  (fields_autoplaced yes)
  (property "Reference" "C19" (at 165.1 29.21 90) (effects (font (size 1.27 1.27))))
  (property "Value" "10n" (at 165.1 31.75 90) (effects (font (size 1.27 1.27))))
  (property "Footprint" "Capacitor_SMD:C_0805_2012Metric" (at 168.91 35.8648 0) (effects (font (size 1.27 1.27)) (hide yes)))
  (property "Datasheet" "~" (at 165.1 36.83 0) (effects (font (size 1.27 1.27)) (hide yes)))
  (property "Description" "Unpolarized capacitor" (at 165.1 36.83 0) (effects (font (size 1.27 1.27)) (hide yes)))
  (pin "1")
  (pin "2"))
 (symbol
  (lib_id "Device:C")
  (at 187.96 74.93 0)
  (unit 1)
  (exclude_from_sim no)
  (in_bom yes)
  (on_board yes)
  (dnp no)
  (fields_autoplaced yes)
  (property "Reference" "C20" (at 191.77 73.6599 0) (effects (font (size 1.27 1.27)) (justify left)))
  (property "Value" "2.2n" (at 191.77 76.1999 0) (effects (font (size 1.27 1.27)) (justify left)))
  (property "Footprint" "Capacitor_SMD:C_0805_2012Metric" (at 188.9252 78.74 0) (effects (font (size 1.27 1.27)) (hide yes)))
  (property "Datasheet" "~" (at 187.96 74.93 0) (effects (font (size 1.27 1.27)) (hide yes)))
  (property "Description" "Unpolarized capacitor" (at 187.96 74.93 0) (effects (font (size 1.27 1.27)) (hide yes)))
  (pin "2")
  (pin "1"))
 (symbol
  (lib_id "Device:C")
  (at 147.32 36.83 90)
  (unit 1)
  (exclude_from_sim no)
  (in_bom yes)
  (on_board yes)
  (dnp no)
  (fields_autoplaced yes)
  (property "Reference" "C21" (at 147.32 29.21 90) (effects (font (size 1.27 1.27))))
  (property "Value" "10n" (at 147.32 31.75 90) (effects (font (size 1.27 1.27))))
  (property "Footprint" "Capacitor_SMD:C_0805_2012Metric" (at 151.13 35.8648 0) (effects (font (size 1.27 1.27)) (hide yes)))
  (property "Datasheet" "~" (at 147.32 36.83 0) (effects (font (size 1.27 1.27)) (hide yes)))
  (property "Description" "Unpolarized capacitor" (at 147.32 36.83 0) (effects (font (size 1.27 1.27)) (hide yes)))
  (pin "1")
  (pin "2"))
 (symbol
  (lib_id "power:GNDA")
  (at 41.91 40.64 0)
  (unit 1)
  (exclude_from_sim no)
  (in_bom yes)
  (on_board yes)
  (dnp no)
  (fields_autoplaced yes)
  (property "Reference" "#PWR057" (at 41.91 46.99 0) (effects (font (size 1.27 1.27)) (hide yes)))
  (property "Value" "GNDA" (at 41.91 45.72 0) (effects (font (size 1.27 1.27))))
  (property "Footprint" "" (at 41.91 40.64 0) (effects (font (size 1.27 1.27)) (hide yes)))
  (property "Datasheet" "" (at 41.91 40.64 0) (effects (font (size 1.27 1.27)) (hide yes)))
  (property "Description" "Power symbol creates a global label with name \"GNDA\" , analog ground" (at 41.91 40.64 0) (effects (font (size 1.27 1.27)) (hide yes)))
  (pin "1"))
 (symbol
  (lib_id "power:GND")
  (at 60.96 78.74 0)
  (unit 1)
  (exclude_from_sim no)
  (in_bom yes)
  (on_board yes)
  (dnp no)
  (fields_autoplaced yes)
  (property "Reference" "#PWR053" (at 60.96 85.09 0) (effects (font (size 1.27 1.27)) (hide yes)))
  (property "Value" "GND" (at 60.96 83.82 0) (effects (font (size 1.27 1.27))))
  (property "Footprint" "" (at 60.96 78.74 0) (effects (font (size 1.27 1.27)) (hide yes)))
  (property "Datasheet" "" (at 60.96 78.74 0) (effects (font (size 1.27 1.27)) (hide yes)))
  (property "Description" "Power symbol creates a global label with name \"GND\" , ground" (at 60.96 78.74 0) (effects (font (size 1.27 1.27)) (hide yes)))
  (pin "1"))
 (symbol
  (lib_id "power:+3.3V")
  (at 116.84 50.8 0)
  (unit 1)
  (exclude_from_sim no)
  (in_bom yes)
  (on_board yes)
  (dnp no)
  (fields_autoplaced yes)
  (property "Reference" "#PWR067" (at 116.84 54.61 0) (effects (font (size 1.27 1.27)) (hide yes)))
  (property "Value" "+3.3V" (at 116.84 45.72 0) (effects (font (size 1.27 1.27))))
  (property "Footprint" "" (at 116.84 50.8 0) (effects (font (size 1.27 1.27)) (hide yes)))
  (property "Datasheet" "" (at 116.84 50.8 0) (effects (font (size 1.27 1.27)) (hide yes)))
  (property "Description" "Power symbol creates a global label with name \"+3.3V\"" (at 116.84 50.8 0) (effects (font (size 1.27 1.27)) (hide yes)))
  (pin "1"))
 (symbol
  (lib_id "Connector:TestPoint")
  (at 83.82 78.74 270)
  (unit 1)
  (exclude_from_sim no)
  (in_bom yes)
  (on_board yes)
  (dnp no)
  (fields_autoplaced yes)
  (property "Reference" "TP4" (at 88.9 77.4699 90) (effects (font (size 1.27 1.27)) (justify left)))
  (property "Value" "TestPoint" (at 88.9 80.0099 90) (effects (font (size 1.27 1.27)) (justify left)))
  (property "Footprint" "TestPoint:TestPoint_Pad_D1.0mm" (at 83.82 83.82 0) (effects (font (size 1.27 1.27)) (hide yes)))
  (property "Datasheet" "~" (at 83.82 83.82 0) (effects (font (size 1.27 1.27)) (hide yes)))
  (property "Description" "test point" (at 83.82 78.74 0) (effects (font (size 1.27 1.27)) (hide yes)))
  (pin "1"))
 (symbol
  (lib_id "power:GND")
  (at 156.21 82.55 0)
  (unit 1)
  (exclude_from_sim no)
  (in_bom yes)
  (on_board yes)
  (dnp no)
  (fields_autoplaced yes)
  (property "Reference" "#PWR050" (at 156.21 88.9 0) (effects (font (size 1.27 1.27)) (hide yes)))
  (property "Value" "GND" (at 156.21 87.63 0) (effects (font (size 1.27 1.27))))
  (property "Footprint" "" (at 156.21 82.55 0) (effects (font (size 1.27 1.27)) (hide yes)))
  (property "Datasheet" "" (at 156.21 82.55 0) (effects (font (size 1.27 1.27)) (hide yes)))
  (property "Description" "Power symbol creates a global label with name \"GND\" , ground" (at 156.21 82.55 0) (effects (font (size 1.27 1.27)) (hide yes)))
  (pin "1"))
 (symbol
  (lib_id "Device:C")
  (at 176.53 74.93 0)
  (unit 1)
  (exclude_from_sim no)
  (in_bom yes)
  (on_board yes)
  (dnp no)
  (fields_autoplaced yes)
  (property "Reference" "C22" (at 180.34 73.6599 0) (effects (font (size 1.27 1.27)) (justify left)))
  (property "Value" "0.1u" (at 180.34 76.1999 0) (effects (font (size 1.27 1.27)) (justify left)))
  (property "Footprint" "Capacitor_SMD:C_0805_2012Metric" (at 177.4952 78.74 0) (effects (font (size 1.27 1.27)) (hide yes)))
  (property "Datasheet" "~" (at 176.53 74.93 0) (effects (font (size 1.27 1.27)) (hide yes)))
  (property "Description" "Unpolarized capacitor" (at 176.53 74.93 0) (effects (font (size 1.27 1.27)) (hide yes)))
  (pin "1")
  (pin "2"))
 (symbol
  (lib_id "Device:C")
  (at 49.53 38.1 90)
  (unit 1)
  (exclude_from_sim no)
  (in_bom yes)
  (on_board yes)
  (dnp no)
  (fields_autoplaced yes)
  (property "Reference" "C4" (at 49.53 30.48 90) (effects (font (size 1.27 1.27))))
  (property "Value" "10n" (at 49.53 33.02 90) (effects (font (size 1.27 1.27))))
  (property "Footprint" "Capacitor_SMD:C_0805_2012Metric" (at 53.34 37.1348 0) (effects (font (size 1.27 1.27)) (hide yes)))
  (property "Datasheet" "~" (at 49.53 38.1 0) (effects (font (size 1.27 1.27)) (hide yes)))
  (property "Description" "Unpolarized capacitor" (at 49.53 38.1 0) (effects (font (size 1.27 1.27)) (hide yes)))
  (pin "2")
  (pin "1"))
 (symbol
  (lib_id "power:GND")
  (at 116.84 68.58 0)
  (unit 1)
  (exclude_from_sim no)
  (in_bom yes)
  (on_board yes)
  (dnp no)
  (fields_autoplaced yes)
  (property "Reference" "#PWR068" (at 116.84 74.93 0) (effects (font (size 1.27 1.27)) (hide yes)))
  (property "Value" "GND" (at 116.84 73.66 0) (effects (font (size 1.27 1.27))))
  (property "Footprint" "" (at 116.84 68.58 0) (effects (font (size 1.27 1.27)) (hide yes)))
  (property "Datasheet" "" (at 116.84 68.58 0) (effects (font (size 1.27 1.27)) (hide yes)))
  (property "Description" "Power symbol creates a global label with name \"GND\" , ground" (at 116.84 68.58 0) (effects (font (size 1.27 1.27)) (hide yes)))
  (pin "1"))
 (symbol
  (lib_id "power:GNDA")
  (at 55.88 78.74 0)
  (unit 1)
  (exclude_from_sim no)
  (in_bom yes)
  (on_board yes)
  (dnp no)
  (fields_autoplaced yes)
  (property "Reference" "#PWR054" (at 55.88 85.09 0) (effects (font (size 1.27 1.27)) (hide yes)))
  (property "Value" "GNDA" (at 55.88 83.82 0) (effects (font (size 1.27 1.27))))
  (property "Footprint" "" (at 55.88 78.74 0) (effects (font (size 1.27 1.27)) (hide yes)))
  (property "Datasheet" "" (at 55.88 78.74 0) (effects (font (size 1.27 1.27)) (hide yes)))
  (property "Description" "Power symbol creates a global label with name \"GNDA\" , analog ground" (at 55.88 78.74 0) (effects (font (size 1.27 1.27)) (hide yes)))
  (pin "1"))
 (symbol
  (lib_id "Jumper:SolderJumper_3_Bridged12")
  (at 116.84 59.69 90)
  (unit 1)
  (exclude_from_sim no)
  (in_bom no)
  (on_board yes)
  (dnp no)
  (property "Reference" "JP2" (at 114.3 58.4199 90) (effects (font (size 1.27 1.27)) (justify left)))
  (property "Value" "SolderJumper_3_Bridged12" (at 108.966 72.39 0) (effects (font (size 1.27 1.27)) (justify left)))
  (property "Footprint" "Jumper:SolderJumper-3_P1.3mm_Bridged12_RoundedPad1.0x1.5mm" (at 116.84 59.69 0) (effects (font (size 1.27 1.27)) (hide yes)))
  (property "Datasheet" "~" (at 116.84 59.69 0) (effects (font (size 1.27 1.27)) (hide yes)))
  (property "Description" "3-pole Solder Jumper, pins 1+2 closed/bridged" (at 116.84 59.69 0) (effects (font (size 1.27 1.27)) (hide yes)))
  (pin "1")
  (pin "2")
  (pin "3")))
